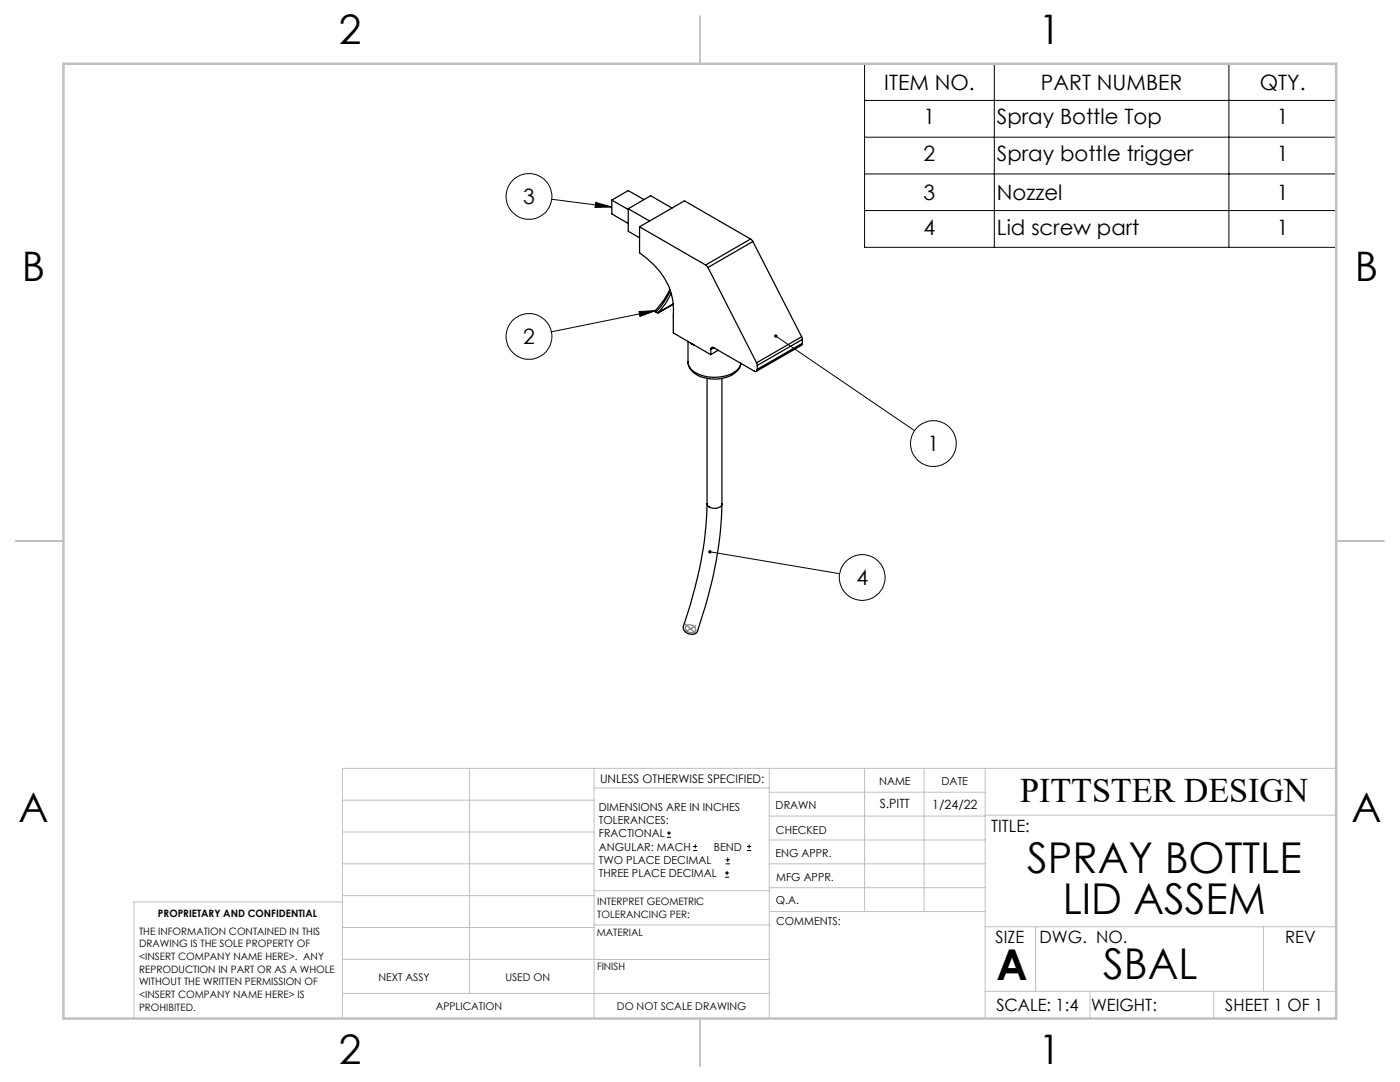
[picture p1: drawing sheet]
<svg xmlns="http://www.w3.org/2000/svg" width="279mm" height="216mm" viewBox="0 0 279 216" stroke-linecap="round" stroke-linejoin="round" font-family="sans-serif">
<g fill="none" stroke="#000" stroke-width=".2">
<path d="M172.5 12.7h94.2v36.7h-94.2zM198.4 12.7v36.7M245.3 12.7v36.7M110.1 39.8l12 1.5M172.5 20h94.2M172.5 27.4h94.2M172.5 34.7h94.2M118.9 40.4l3.2 .9-3.4 .1zM172.5 42h94.2M127.5 62.2l3.3-.2-3.1 1.1zM130.8 62l-20.8 4.2M154.8 67.1l27.7 18.8"/>
<path d="M141.7 110.1l25.9 4.4M133.1 167.1h.8M133.1 166.2h.8M133.5 165.8v.9M138.3 169.7h.8M138.3 168.9h.8M138.7 168.5v.8M144.7 175h.8M144.7 174.2h.8M144.8 172.4h.9M144.8 171.6h.9M145.1 173.8v.8"/>
<path d="M145.2 171.1v.9M149.1 169.7h.8M149.1 168.9h.8M149.5 168.5v.8"/>
<circle cx="105.6" cy="39.2" r="4.6"/>
<circle cx="105.6" cy="67.1" r="4.6"/>
<circle cx="186.3" cy="88.5" r="4.6"/>
<circle cx="172.1" cy="115.2" r="4.6"/>
</g>
<path d="M136.8 124.5l2 1.9M137 124.8a1.15 1.15 0 0 1 1.2 0 1.15 1.15 0 0 1 .6 1.1 1.13 1.13 0 0 1-1.3 .3 1.13 1.13 0 0 1-.7-1.1zM138.9 124.8l-2.1 1.3" fill="none" stroke="#808080" stroke-width=".25"/>
<g fill="none" stroke="#c0c0c0" stroke-width=".2">
<path d="M68.3 159.7h50.3M93.7 153.3v44.9M118.6 153.3v49.9M118.6 157.2h34.9M153.5 153.3v49.9M153.5 158.1h43.1M172.5 153.3v28.6M184.4 153.3v28.6M196.6 153.3v49.9M266.7 153.3h-198.4v49.9M68.3 178.7h50.3M68.3 172.4h50.3"/>
<path d="M68.3 166h50.3M68.3 180h-41.6v23.2M118.6 177.7h35M153.5 167.6h43.1M153.5 162.8h43.1M153.5 172.4h43.1M153.5 177.1h43.1M196.6 162.7h70.1M68.3 198.2h85.2M68.3 191.4l85.2 .1M68.3 185.1h50.3M118.6 184.6h35"/>
<path d="M153.6 181.9h43M196.6 197.8h70.1M196.6 184.9h70.1M206.7 184.9v12.9M217.5 197.8v5.4M242.2 197.8v5.4M252.2 184.9v12.9"/>
</g>
<path d="M139.7 3.2v9.5M3.1 107.9h9.6M266.7 107.9h9.5M139.7 203.2v9.6" fill="none" stroke="#c0c0c0" stroke-width=".25"/>
<path d="M12.7 12.7h254v190.5h-254z" fill="none" stroke="#c0c0c0" stroke-width=".5"/>
<path d="M154.6 66.9a.34 .34 0 0 0 .1 .5 .34 .34 0 0 0 .4-.4 .34 .34 0 0 0-.5-.2l.2 .3zM141.4 109.9l-.1 .2h.4h-.4a.34 .34 0 0 0 .4 .3 .34 .34 0 0 0 .3-.5 .34 .34 0 0 0-.6 0zM127.5 62.2l3.3-.2-3.1 1.1zM118.9 40.4l3.2 .9-3.4 .1z" fill="#000"/>
<g fill="none" stroke="#000" stroke-width=".25">
<path d="M122.1 39.9l3.3 1.9M122.1 39.9v2.8l3.3 1.9M128.5 39.8l-3.1-1.8-3.3 1.9M125.4 41.7v4.4l2.2 1.3M125.4 41.7l4.2 2.4M127.6 45.3v5.1a14 14 0 0 1 6.8 11.1v4.9l7.5 4.4M127.6 45.3l13.2 7.6M127.6 45.3l9-5.2 13.2 7.6M133.7 57.7a21.1 21.1 0 0 1-2.9 4.3l.1 .3M133.8 58a16 16 0 0 1-2.9 4.3M133.9 58.6l-1 1.9-1.4 1.8M134.1 41.5l-4.2-2.4-4.5 2.6"/>
<path d="M140.8 52.9l.5 .5M141.3 53.4l9.7 19M149.8 47.7l.4 .5M149.8 47.7l-9 5.2M150.2 48.2l-8.9 5.2M150.2 48.2l9.8 19M130.9 62.3a.31 .31 0 0 0 .3 .2 .31 .31 0 0 0 .3-.2M134.3 60.7l-2.9 1.7M134.3 60.7l-2.8 1.6M137.3 72.2a3.2 3.2 0 0 0 2.7 2.7 7.6 7.6 0 0 0 7.4-1.3l.4-1.1a3.7 3.7 0 0 1-3.3 2.9 7.5 7.5 0 0 1-6.2-1.1l-.3-.4a2.48 2.48 0 0 1-.7-1.7zM137.3 68.1v4.1M137.8 68.4l.6 .4z"/>
<path d="M138.5 68.8h-.1M141.1 75.5v25.1M141.9 69.7v1.1M142.5 69.4l8 4.6a.37 .37 0 0 0 .5 .1 .37 .37 0 0 0 .1-.4M142.5 69.4a.35 .35 0 0 0-.5-.1 .35 .35 0 0 0-.1 .4M142.5 69.4l-.6 .3M143.3 69.9l-1.4 .9M144.1 75.5v25.1a1.69 1.69 0 0 1-2.5 .6l-.3-.3-.2-.3M151 72.4l.1 .5M151.1 72.9v.8M160 67.2l.1 .5M160 67.2l-9 5.2"/>
<path d="M160.1 68.5l-.1 .4-9 5.2M160.1 67.7l-9 5.2M160.1 68.5l-9 5.2M160.1 67.7v.8M141.1 100.5a84.4 84.4 0 0 1-4.8 24.7 1.63 1.63 0 0 0 1.2 1.3 1.63 1.63 0 0 0 1.7-.5 86 86 0 0 0 4.9-25.5"/>
</g>
<g font-size="8.5">
<text x="205" y="174.2">SPRAY BOTTLE</text>
<text x="212.1" y="182.3">LID ASSEM</text>
<text x="198.9" y="195.5">A</text>
<text x="220.2" y="195.4">SBAL</text>
</g>
<g font-size="8.1">
<text x="67.6" y="8.9">2</text>
<text x="207.3" y="8.9">1</text>
<text x="4.4" y="56.1">B</text>
<text x="270.4" y="56.1">B</text>
<text x="3.7" y="164.1">A</text>
<text x="269.7" y="164.1">A</text>
<text x="67.6" y="212.4">2</text>
<text x="207.3" y="212.4">1</text>
</g>
<text font-size="6.9" x="203.6" y="160.1">PITTSTER DESIGN</text>
<g font-size="4.2">
<text x="176.5" y="17.9">ITEM NO.</text>
<text x="207.7" y="17.9">PART NUMBER</text>
<text x="251.4" y="17.9">QTY.</text>
<text x="184.3" y="24.8">1</text>
<text x="199" y="24.8">Spray Bottle Top</text>
<text x="254.8" y="24.8">1</text>
<text x="184.3" y="32.2">2</text>
<text x="199" y="32.2">Spray bottle trigger</text>
<text x="254.8" y="32.2">1</text>
<text x="104.4" y="40.7">3</text>
<text x="184.3" y="39.9">3</text>
<text x="199" y="39.9">Nozzel</text>
<text x="254.8" y="39.9">1</text>
<text x="184.3" y="46.8">4</text>
<text x="199" y="46.8">Lid screw part</text>
<text x="254.8" y="46.8">1</text>
<text x="104.4" y="68.7">2</text>
<text x="185.1" y="90">1</text>
<text x="170.9" y="116.8">4</text>
</g>
<g font-size="3.4">
<text x="197.8" y="166">TITLE:</text>
<text x="198.7" y="188.1">SIZE</text>
<text x="207.5" y="188.1">DWG. NO.</text>
<text x="256.5" y="188.2">REV</text>
<text x="198.8" y="201.7">SCALE: 1:4</text>
<text x="217.7" y="201.8">WEIGHT:</text>
<text x="244.5" y="201.7">SHEET 1 OF 1</text>
</g>
<g font-size="2.5">
<text x="175.6" y="161.3">S.PITT</text>
<text x="186.1" y="161.4">1/24/22</text>
</g>
<text font-size="2.4" x="119.8" y="156.2">UNLESS OTHERWISE SPECIFIED:</text>
<g font-size="2.2">
<text x="119.5" y="161.8">DIMENSIONS ARE IN INCHES</text>
<text x="154.8" y="161.4">DRAWN</text>
<text x="175.4" y="156.6">NAME</text>
<text x="187.9" y="156.7">DATE</text>
<text x="119.5" y="164.4">TOLERANCES:</text>
<text x="119.5" y="167.1">FRACTIONAL</text>
<text x="154.9" y="166.3">CHECKED</text>
<text x="119.5" y="169.7">ANGULAR: MACH</text>
<text x="119.5" y="172.4">TWO PLACE DECIMAL</text>
<text x="142.5" y="169.7">BEND</text>
<text x="154.8" y="171">ENG APPR.</text>
<text x="119.5" y="175">THREE PLACE DECIMAL</text>
<text x="154.9" y="175.7">MFG APPR.</text>
<text x="154.9" y="180.4">Q.A.</text>
<text x="154.9" y="184.6">COMMENTS:</text>
</g>
<g font-size="2.1">
<text x="75.5" y="195.7">NEXT ASSY</text>
<text x="100.9" y="195.7">USED ON</text>
<text x="86.9" y="201.5">APPLICATION</text>
<text x="123.1" y="201.6">DO NOT SCALE DRAWING</text>
</g>
<g font-size="2">
<text x="31.5" y="182.9">PROPRIETARY AND CONFIDENTIAL</text>
<text x="119.2" y="180.6">INTERPRET GEOMETRIC</text>
<text x="119.2" y="183.1">TOLERANCING PER:</text>
<text x="27.8" y="186.5">THE INFORMATION CONTAINED IN THIS</text>
<text x="27.8" y="189">DRAWING IS THE SOLE PROPERTY OF</text>
<text x="27.8" y="191.6">&lt;INSERT COMPANY NAME HERE&gt;. ANY</text>
<text x="119.1" y="186.7">MATERIAL</text>
<text x="27.8" y="194.1">REPRODUCTION IN PART OR AS A WHOLE</text>
<text x="27.8" y="196.6">WITHOUT THE WRITTEN PERMISSION OF</text>
<text x="119.1" y="193.5">FINISH</text>
<text x="27.8" y="199.1">&lt;INSERT COMPANY NAME HERE&gt; IS</text>
<text x="27.8" y="201.7">PROHIBITED.</text>
</g>
</svg>
